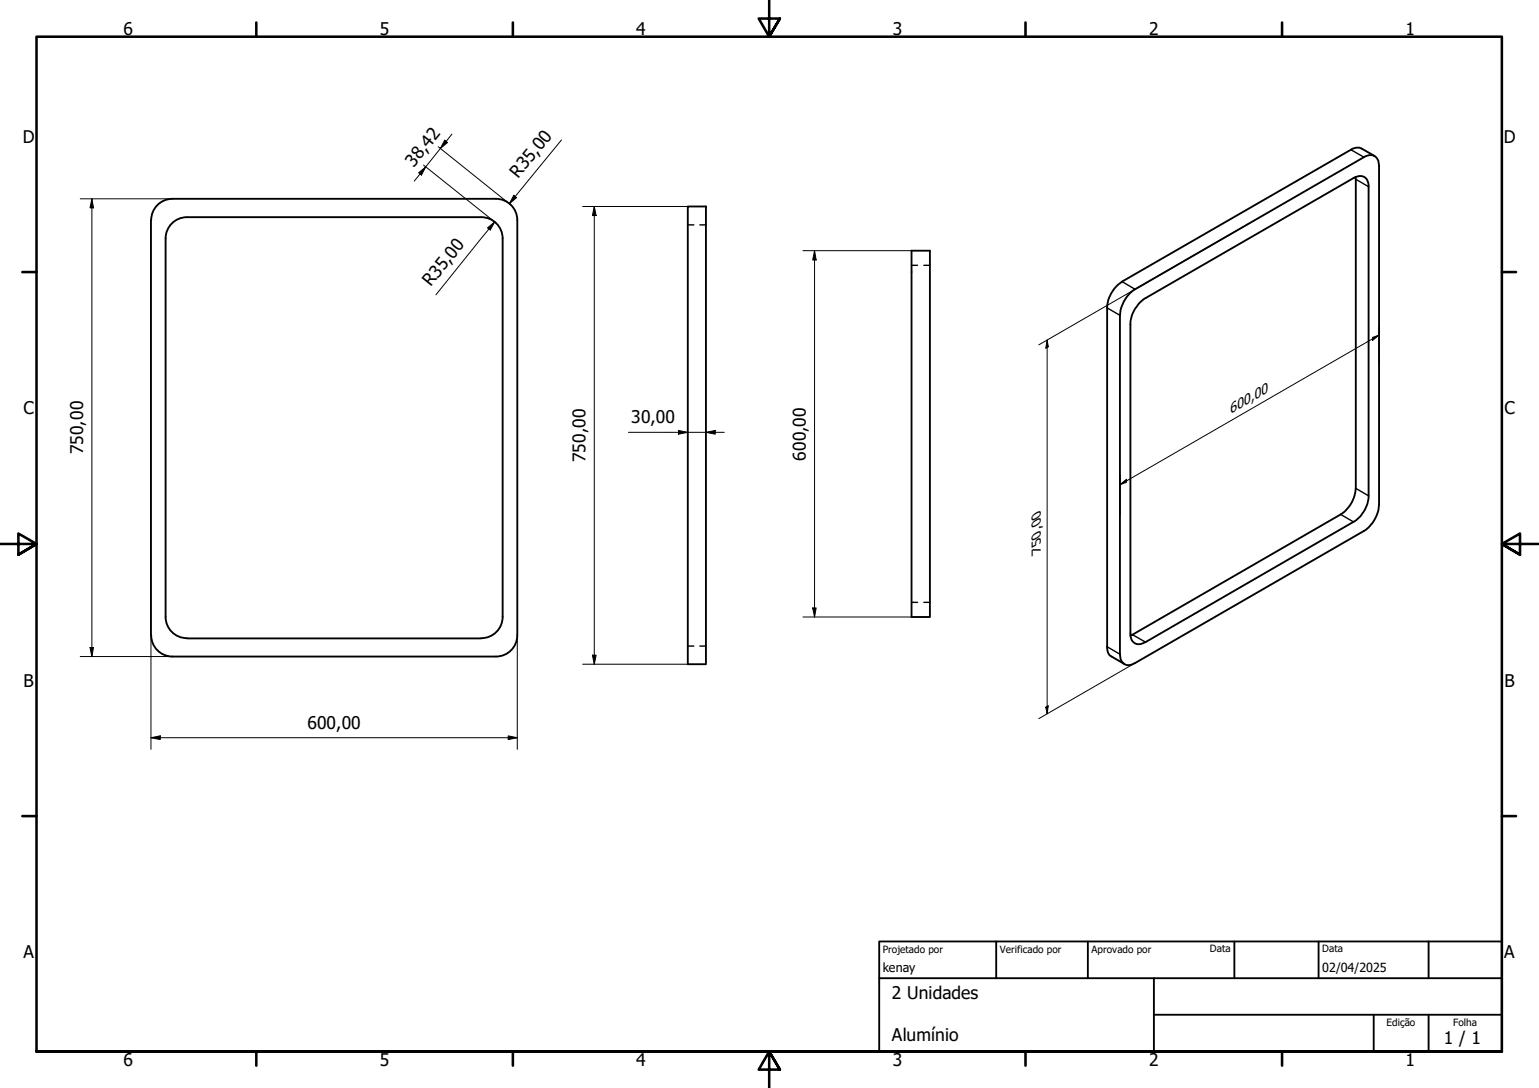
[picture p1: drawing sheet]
<svg xmlns="http://www.w3.org/2000/svg" width="420mm" height="297mm" viewBox="0 0 420 297" stroke-linecap="round" stroke-linejoin="round" font-family="sans-serif">
<!-- layer: Oculto (ISO) -->
<path d="M187.8 61.4h1.6M191.1 61.4h1.6M248.9 72.4h1.6M252.2 72.4h1.7M187.8 176.4h1.6M191.1 176.4h1.6M248.9 164.5h1.6M252.2 164.5h1.7" fill="none" stroke="#000" stroke-width=".38"/>
<g fill="none" stroke="#000" stroke-width=".51">
<path d="M47.1 54.3h88.3a5.8 5.8 0 0 1 5.8 5.8M47.1 54.3a5.8 5.8 0 0 0-5.8 5.8M187.8 56.4h4.9v124.9h-4.9zM370.1 48.3v85a9.1 9.1 0 0 1-4.1 7.1l-57.4 33.1M375.3 42.6l-3.6-2a2.89 2.89 0 0 0-2.9 .3l-62.5 36a9.2 9.2 0 0 0-4 7.2v92.5a2.59 2.59 0 0 0 1.2 2.6l3.5 2.1M41.2 60.1v113.3M45.2 65.1v103.3a5.8 5.8 0 0 0 5.8 5.8M137.2 65.1a5.8 5.8 0 0 0-5.8-5.8h-80.4a5.8 5.8 0 0 0-5.8 5.8M137.2 65.1v103.3a5.8 5.8 0 0 1-5.8 5.8M141.2 60.1v113.3a5.8 5.8 0 0 1-5.8 5.8h-88.3M248.9 68.4h5v100.1h-5zM308.2 80.3l1.2-1.1 63-36.3a2.51 2.51 0 0 1 2.9-.3 2.51 2.51 0 0 1 1.2 2.7v92.5a9.3 9.3 0 0 1-4.1 7.2l-62.5 36a2.43 2.43 0 0 1-2.7 .4 2.43 2.43 0 0 1-1.4-2.3v-93a9.5 9.5 0 0 1 2.4-5.8z"/>
<path d="M311 82.8l1.3-1.2 57.2-33a2.5 2.5 0 0 1 2.9-.3 2.5 2.5 0 0 1 1.2 2.7v84.4a8.7 8.7 0 0 1-4.1 7.1l-56.8 32.8a2.51 2.51 0 0 1-2.9 .3 2.51 2.51 0 0 1-1.2-2.7v-84.3a8.6 8.6 0 0 1 2.4-5.8zM41.3 173.4a5.8 5.8 0 0 0 5.8 5.8M51.1 174.3h80.3"/>
</g>
<path d="M368.8 40.9l3.6 2M370.1 48.9l3.5 2.1M306.3 76.9l3.6 2.1M302.3 84.1l3.5 2M370.1 133.3l3.5 2.1M366 140.4l3.5 2.1M302.3 176.6l3.5 2M309.2 173.3l3.5 2" fill="none" stroke="#000" stroke-width=".38"/>
<!-- layer: Borda (ISO) -->
<g fill="none" stroke="#000" stroke-width=".7">
<path d="M70 6.1v3.9M140 6.1v3.9M210 0v10l-2.9-4.9h5.8l-2.9 4.9 2.9-4.9M280 6.1v3.9M350 6.1v3.9M6.1 74.3h3.9M410 74.3h3.9M0 148.5h10l-5-2.8v5.7l5-2.9-5 2.9M420 148.5h-10l5-2.8v5.7l-5-2.9 5 2.9M6.1 222.8h3.9M410 222.8h3.9M10 287.1v-277.1h400v277.1h-400h400"/>
<path d="M70 287.1v3.8M140 287.1v3.8M212.9 292l-2.9-4.9 2.9 4.9h-5.8l2.9-4.9v9.9M280 287.1v3.8M350 287.1v3.8"/>
</g>
<path d="M240 257h170v30.1h-170zM272 257v10.1M297 257v10.1M337 257v10.1M360 257v10.1M390 257v10.1M240 267.1h170M315 277h95M315 267.1v20M375 277v10.1M390 277v10.1" fill="none" stroke="#000" stroke-width=".51"/>
<g fill="none" stroke="#000" stroke-width=".27">
<path d="M121.4 38.3l.8 .6-2 1.7zM123.4 36.6l-10.3 12.9M153.3 38.2l-14.2 17.4M21.9 54.3h25.2M25.1 54.3l.4 2.5h-.9zM25.1 54.3v124.9M114.3 47.2l1.9-1.6-1.1 2.2zM115.6 45.1l19.9 15.8M119.6 40.1l19.9 15.9M140.3 53.3l.7 .7-1.9 1.6zM159.1 56.4h28.7M162.2 56.4l.6 2.5h-1.1z"/>
<path d="M162.2 56.4v124.9M133.1 62.2l2-1.6-1.2 2.2zM135.1 60.6l-16.1 19.9M219.2 68.4h29.7M222.4 68.4l.4 2.6h-.9zM222.4 68.4v100.1M341.1 60.9l-57.5 33.3M285.9 92.8l.3 1.9-.7 .4zM285.9 92.8v102.1M374.7 92.1l1.8-.6-1.8 1.4zM376.5 91.5l-70.7 40.8M376.5 88.9v10.8"/>
<path d="M171.6 118h26.1M185.2 117.5l2.6 .5-2.6 .5zM192.7 118l2.6-.5v1zM305.8 132.3l1.7-1.4v.8zM305.8 129.7v10.8M21.9 179.2h25.2M24.6 176.8h.9l-.4 2.4zM41.2 173.4v31.2M141.2 173.4v31.2M161.7 178.9h1.1l-.6 2.4zM219.2 168.5h29.7M221.9 166h.9l-.4 2.5z"/>
<path d="M159.1 181.3h28.7M285.5 193.1l.7-.5-.3 2.3zM309.9 181l-26.3 15.2M41.2 201.4l2.6-.5v1zM41.2 201.4h100M138.7 200.9l2.5 .5-2.5 .5z"/>
</g>
<g fill="#000">
<path d="M121.4 38.3l.8 .6-2 1.7zM25.1 54.3l.4 2.5h-.9zM114.3 47.2l1.9-1.6-1.1 2.2zM140.3 53.3l.7 .7-1.9 1.6zM162.2 56.4l.6 2.5h-1.1zM133.1 62.2l2-1.6-1.2 2.2zM222.4 68.4l.4 2.6h-.9zM285.9 92.8l.3 1.9-.7 .4zM374.7 92.1l1.8-.6-1.8 1.4zM185.2 117.5l2.6 .5-2.6 .5zM192.7 118l2.6-.5v1zM305.8 132.3l1.7-1.4v.8z"/>
<path d="M24.6 176.8h.9l-.4 2.4zM161.7 178.9h1.1l-.6 2.4zM221.9 166h.9l-.4 2.5zM285.5 193.1l.7-.5-.3 2.3zM41.2 201.4l2.6-.5v1zM138.7 200.9l2.5 .5-2.5 .5z"/>
</g>
<g font-size="4.8">
<text x="33.7" y="9.6">6</text>
<text x="103.7" y="9.6">5</text>
<text x="173.7" y="9.6">4</text>
<text x="243.7" y="9.6">3</text>
<text x="313.7" y="9.6">2</text>
<text x="383.7" y="9.6">1</text>
<text x="6.2" y="38.9">D</text>
<text x="410.5" y="38.9">D</text>
<text x="113" y="45.8" transform="rotate(-51 113 45.8)">38,42</text>
<text x="141.5" y="48.9" transform="rotate(-51 141.5 48.9)">R35,00</text>
<text x="117.6" y="78.4" transform="rotate(-51 117.6 78.4)">R35,00</text>
<text x="6.4" y="113.1">C</text>
<text x="410.7" y="113.1">C</text>
<text x="172.3" y="115.6">30,00</text>
<text x="22.7" y="124.1" transform="rotate(-90 22.7 124.1)">750,00</text>
<text x="220" y="125.8" transform="rotate(-90 220 125.8)">600,00</text>
<text x="159.8" y="126.2" transform="rotate(-90 159.8 126.2)">750,00</text>
<text x="6.4" y="187.4">B</text>
<text x="410.7" y="187.4">B</text>
<text x="83.9" y="199.1">600,00</text>
<text x="6.4" y="261.7">A</text>
<text x="410.7" y="261.7">A</text>
<text x="243.5" y="272.8">2 Unidades</text>
<text x="243.5" y="284.3">Alumínio</text>
<text x="394.2" y="285">1 / 1</text>
<text x="33.7" y="290.9">6</text>
<text x="103.7" y="290.9">5</text>
<text x="173.7" y="290.9">4</text>
<text x="243.7" y="290.9">3</text>
<text x="313.7" y="290.9">2</text>
<text x="383.7" y="290.9">1</text>
</g>
<g font-size="3.9">
<text x="336" y="113" transform="rotate(-30 336 113)">600,00</text>
<text x="284.2" y="150.8" transform="rotate(-90 284.2 150.8)">750,00</text>
</g>
<g font-size="3.4">
<text x="241" y="265.4">kenay</text>
<text x="361" y="265.5">02/04/2025</text>
</g>
<g font-size="2.7">
<text x="241" y="260.1">Projetado por</text>
<text x="273" y="260.1">Verificado por</text>
<text x="298" y="260.1">Aprovado por</text>
<text x="330.3" y="260">Data</text>
<text x="361" y="260">Data</text>
<text x="378.5" y="280.2">Edição</text>
<text x="396.7" y="280.1">Folha</text>
</g>
</svg>
